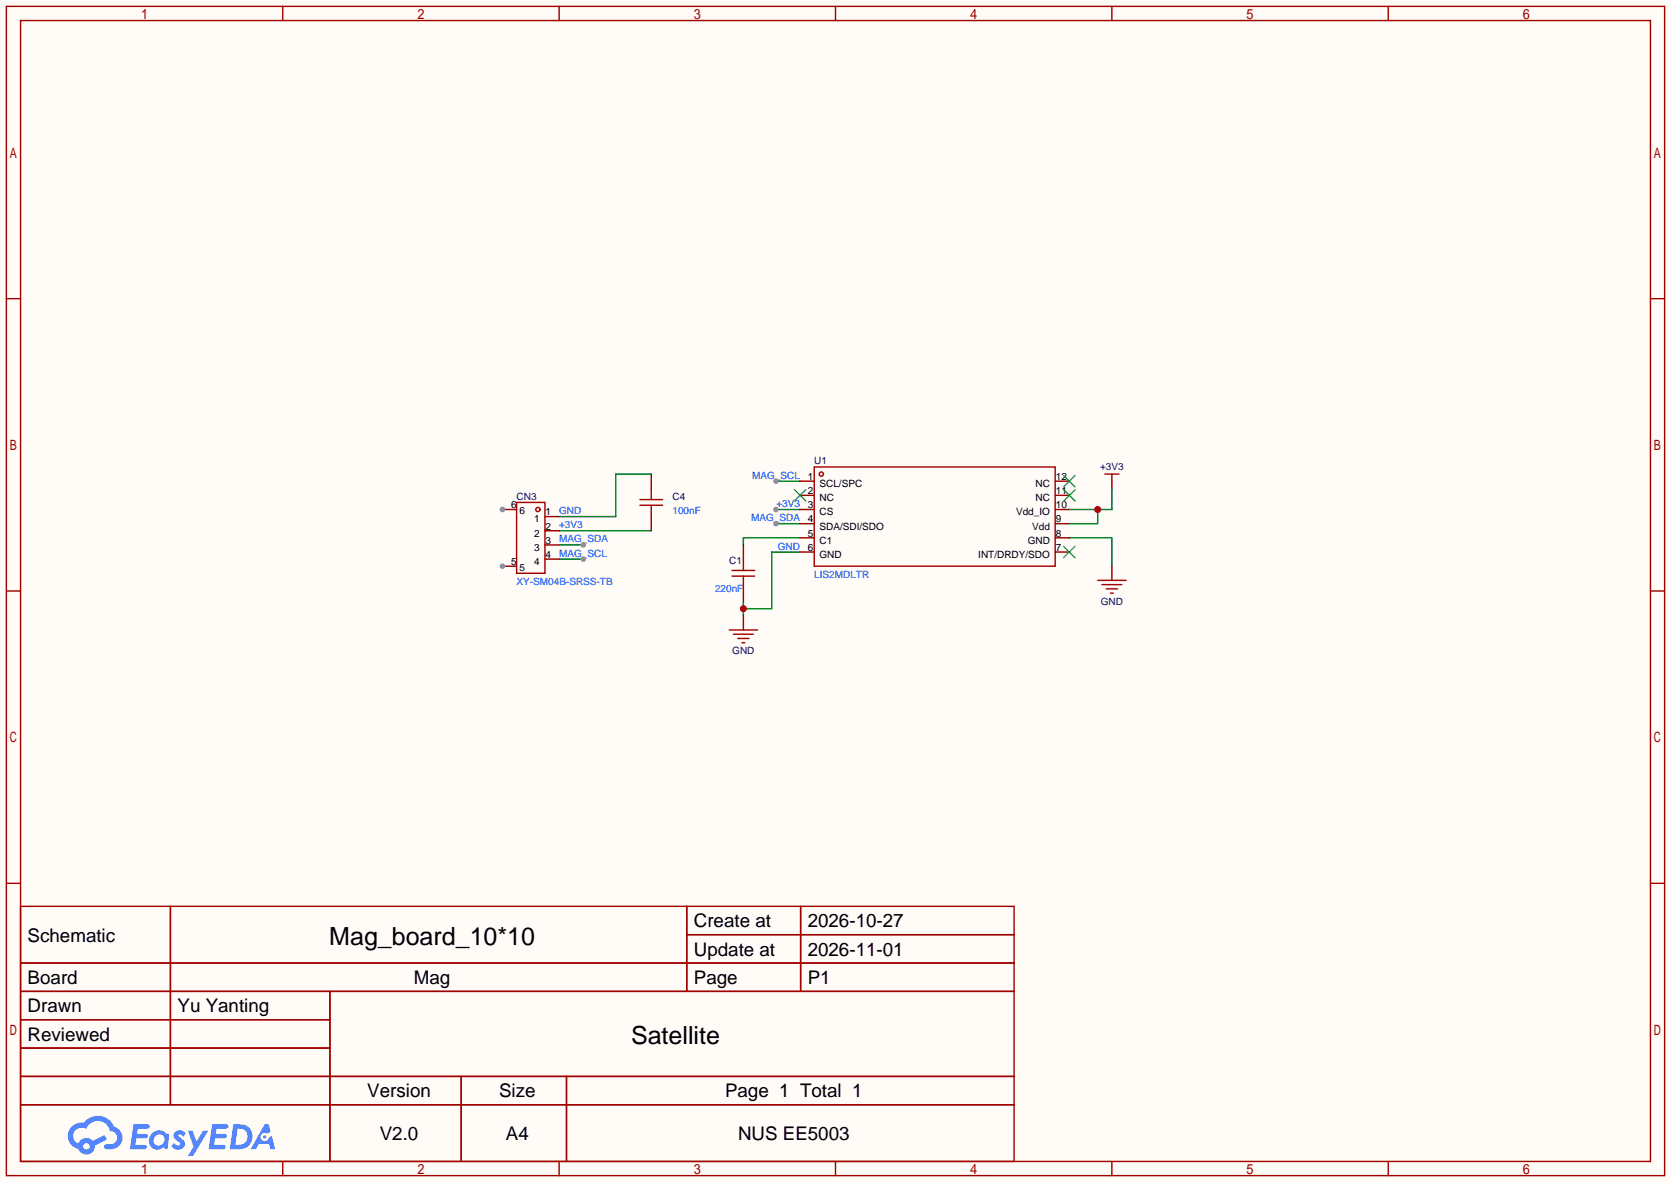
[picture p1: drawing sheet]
<svg xmlns="http://www.w3.org/2000/svg" width="299mm" height="212mm" viewBox="0 0 299 212" stroke-linecap="round" stroke-linejoin="round" font-family="sans-serif">
<path d="M0 0h299.5v211.8h-299.5z" fill="#fffcf7"/>
<g fill="none" stroke="#a10000" stroke-width=".25">
<path d="M1.1 1.1h297.2v209.6h-297.2zM3.7 3.7h292.1v204.5h-292.1zM50.7 1.1v2.6M100.2 1.1v2.6M149.7 1.1v2.6M199.3 1.1v2.6M248.8 1.1v2.6M1.1 53.5h2.6M295.8 53.5h2.5M1.1 105.9h2.6M295.8 105.9h2.5M1.1 158.3h2.6"/>
<path d="M295.8 158.3h2.5M3.7 162.4h178v45.8h-178zM3.7 172.6h178M3.7 177.7h178M30.5 162.4v35.6M59.1 177.7v30.5M123.1 162.4v15.3M123.1 167.5h58.6M143.5 162.4v15.3M3.7 182.8h55.4M3.7 192.9h178M3.7 187.8h55.4"/>
<path d="M3.7 198h178M82.7 192.9v15.3M101.5 192.9v15.3M50.7 208.2v2.5M100.2 208.2v2.5M149.7 208.2v2.5M199.3 208.2v2.5M248.8 208.2v2.5"/>
</g>
<g fill="#5487ff">
<path d="M31.4 202.8a1.3 1.3 0 0 1 1.9 .3l-.4 .6a.54 .54 0 0 0-1-.2l.2 .2a1.58 1.58 0 0 1 1 1.6 1.43 1.43 0 0 1-2.4 .1l.5-.6a.64 .64 0 0 0 .5 .5 .64 .64 0 0 0 .6-.3l-.1-.2a1.6 1.6 0 0 1-1.1-1.6z"/>
<path d="M33.7 202.7h.8l.7 1.9 1.2-1.9h.9l-2.7 4.5h-.9l1-1.7z"/>
<path d="M23.9 201.5h1.7a1.31 1.31 0 0 1 1.2 .2 .4 .4 0 0 1-.4 .6h-1.7l-.1 .9h1.6a.4 .4 0 0 1 .3 .4 .4 .4 0 0 1-.4 .4h-1.7l-.1 1.2h.8a1.23 1.23 0 0 1 1.2 .2 .39 .39 0 0 1-.4 .6h-2.6z"/>
<path d="M38 201.5h1.7a1.32 1.32 0 0 1 1.2 .2 .39 .39 0 0 1-.3 .6h-1.8l-.1 .9h1.6a.4 .4 0 0 1 .4 .4 .4 .4 0 0 1-.5 .4h-1.6l-.2 1.2h.8a1.23 1.23 0 0 1 1.2 .2 .39 .39 0 0 1-.4 .6h-2.6z"/>
<path d="M47.4 201.5h.8l.3 1.3-.6 .4a.75 .75 0 0 0-1.1 .3 .75 .75 0 0 0 .4 1 .75 .75 0 0 0 1-.6l.5-.3 .6 2.4h-.8l-.3-1h-1.8l-.5 1h-1z"/>
<path d="M41.8 201.5l-.6 4.5h1.4a2.27 2.27 0 0 0 2.7-2.3 2.27 2.27 0 0 0-2.7-2.2zM42.6 202.3a1.5 1.5 0 0 1 1.8 1.5 1.5 1.5 0 0 1-1.9 1.4h-.3z"/>
<path d="M27.2 203.1a1.62 1.62 0 0 0-.4 2.1 1.62 1.62 0 0 0 2.1 .7l.3-.3 .4 .3 .4 .1 .3-2.5-.1-.3h-.5a1.58 1.58 0 0 0-2.5-.1zM27.8 203.6a.98 .98 0 0 1 1.6 .2 .98 .98 0 0 1-.6 1.5 .94 .94 0 0 1-1.2-.4 .94 .94 0 0 1 .2-1.3z"/>
<path d="M12.9 201.9a2.37 2.37 0 0 0 1.1 4 1.54 1.54 0 0 0 1.8 1 1.54 1.54 0 0 0 1.2-1.6l2.2-1.1-.5-.8-2.1 1.1a1.57 1.57 0 0 0-2.6 .4 1.5 1.5 0 0 1-.7-2.1 1.5 1.5 0 0 1 2.2-.5 2.23 2.23 0 0 1 2.3-1.4 2.23 2.23 0 0 1 1.9 1.8 1.16 1.16 0 0 1 1.3 1.1 1.16 1.16 0 0 1-1.1 1.3h-.7a.47 .47 0 0 0-.6 .3 .47 .47 0 0 0 .5 .6 2.23 2.23 0 0 0 2.2-.7 2.23 2.23 0 0 0 .5-2.3 2.16 2.16 0 0 0-1.3-1.1 3.2 3.2 0 0 0-5.5-.7l-1.1 .1zM14.9 205.4a.6 .6 0 0 1 1.2 0 .6 .6 0 0 1-1.2 0z"/>
<circle cx="47.4" cy="203.8" r=".28"/>
</g>
<path d="M139.1 86.2h4.3" fill="none" stroke="#008700" stroke-width=".25"/>
<circle cx="139.1" cy="86.2" r=".51" fill="#999"/>
<path d="M139.1 91.3h4.3" fill="none" stroke="#008700" stroke-width=".25"/>
<circle cx="139.1" cy="91.3" r=".51" fill="#999"/>
<path d="M139.1 93.9h4.3" fill="none" stroke="#008700" stroke-width=".25"/>
<circle cx="139.1" cy="93.9" r=".51" fill="#999"/>
<path d="M143.4 96.4h-10.2v1.3M143.4 98.9h-5.1v10.2h-5.1M133.2 107.8v2.6" fill="none" stroke="#008700" stroke-width=".25"/>
<circle cx="133.2" cy="109.1" r=".63" fill="#c00"/>
<path d="M100.2 95.1h16.5M100.2 97.7h4.3M191.6 96.4h7.7v5.1" fill="none" stroke="#008700" stroke-width=".25"/>
<g fill="none" stroke="#a10000" stroke-width=".25">
<path d="M145.9 83.7h43.2v17.8h-43.2z"/>
<circle cx="147.2" cy="85" r=".38"/>
</g>
<path d="M143.4 86.2h2.5M143.4 88.8h2.5M143.4 91.3h2.5M143.4 93.9h2.5M143.4 96.4h2.5M143.4 98.9h2.5M189.1 86.2h2.5M189.1 88.8h2.5M189.1 91.3h2.5M189.1 93.9h2.5M189.1 96.4h2.5M189.1 98.9h2.5" fill="none" stroke="#870000" stroke-width=".25"/>
<path d="M142.4 87.8l2 2M144.4 87.8l-2 2M190.6 97.9l2.1 2M190.6 87.8l2.1 2M190.6 85.2l2.1 2M192.7 97.9l-2.1 2M192.7 87.8l-2.1 2M192.7 85.2l-2.1 2" fill="none" stroke="#3c3" stroke-width=".25"/>
<circle cx="104.5" cy="97.7" r=".51" fill="#999"/>
<path d="M100.2 100.2h4.3" fill="none" stroke="#008700" stroke-width=".25"/>
<circle cx="104.5" cy="100.2" r=".51" fill="#999"/>
<g fill="none" stroke="#a10000" stroke-width=".25">
<path d="M92.6 90h5.1v12.7h-5.1zM114.7 89.5h4M114.7 90.6h4M116.7 87.5v2M116.7 90.6v2M131.2 103.3h4.1M131.2 102.2h4.1M133.2 100.2v2M133.2 103.3v2"/>
<circle cx="96.4" cy="91.3" r=".38"/>
</g>
<path d="M97.7 92.6h2.5M97.7 95.1h2.5M97.7 97.7h2.5M116.7 85v2.5M116.7 92.6v2.5M133.2 97.7v2.5M90 101.5h2.6M97.7 100.2h2.5M133.2 105.3v2.5" fill="none" stroke="#870000" stroke-width=".25"/>
<circle cx="90" cy="101.5" r=".51" fill="#999"/>
<path d="M90 91.3h2.6" fill="none" stroke="#870000" stroke-width=".25"/>
<circle cx="90" cy="91.3" r=".51" fill="#999"/>
<path d="M199.3 86.2v1.3M133.2 110.4v2.5" fill="none" stroke="#870000" stroke-width=".25"/>
<path d="M198 85h2.5M199.3 85v1.2M130.7 112.9h5.1M131.4 113.7h3.6M132.2 114.4h2M133 115.2h.5" fill="none" stroke="#a10000" stroke-width=".25"/>
<path d="M116.7 85h-6.3v7.6h-10.2M196.7 91.3v2.6h-5.1M199.3 87.5v3.8h-7.7" fill="none" stroke="#008700" stroke-width=".25"/>
<circle cx="196.7" cy="91.3" r=".63" fill="#c00"/>
<path d="M199.3 101.5v2.5" fill="none" stroke="#870000" stroke-width=".25"/>
<path d="M196.7 104h5.1M197.5 104.8h3.5M198.2 105.5h2.1M199 106.3h.5" fill="none" stroke="#a10000" stroke-width=".25"/>
<g font-size="4.5">
<text x="59" y="169.3">Mag_board_10*10</text>
<text x="113.1" y="187.1">Satellite</text>
</g>
<g font-size="3.4">
<text x="124.4" y="166.2">Create at</text>
<text x="144.8" y="166.2">2026-10-27</text>
<text x="5" y="168.7">Schematic</text>
<text x="124.4" y="171.3">Update at</text>
<text x="144.8" y="171.3">2026-11-01</text>
<text x="5" y="176.4">Board</text>
<text x="74.2" y="176.4">Mag</text>
<text x="124.4" y="176.4">Page</text>
<text x="144.8" y="176.4">P1</text>
<text x="5" y="181.4">Drawn</text>
<text x="31.8" y="181.4">Yu Yanting</text>
<text x="5" y="186.5">Reviewed</text>
<text x="65.8" y="196.7">Version</text>
<text x="89.5" y="196.7">Size</text>
<text x="129.9" y="196.7">Page 1 Total 1</text>
<text x="68.1" y="204.3">V2.0</text>
<text x="90.7" y="204.3">A4</text>
<text x="132.3" y="204.3">NUS EE5003</text>
</g>
<g font-size="1.8" fill="#000080">
<text x="145.9" y="83.2">U1</text>
<text x="92.6" y="89.6">CN3</text>
<text x="120.5" y="89.6">C4</text>
<text x="197.1" y="84.3">+3V3</text>
<text x="130.7" y="101">C1</text>
<text x="197.3" y="108.4">GND</text>
<text x="131.2" y="117.3">GND</text>
</g>
<g font-size="1.8" fill="#00f">
<text x="134.8" y="85.8">MAG_SCL</text>
<text x="100.2" y="94.7">+3V3</text>
<text x="100.2" y="92.1">GND</text>
<text x="120.5" y="92.1">100nF</text>
<text x="134.6" y="93.4">MAG_SDA</text>
<text x="139.1" y="90.9">+3V3</text>
<text x="100.2" y="97.2">MAG_SDA</text>
<text x="100.2" y="99.8">MAG_SCL</text>
<text x="139.4" y="98.5">GND</text>
<text x="92.6" y="104.8">XY-SM04B-SRSS-TB</text>
<text x="128.1" y="106.1">220nF</text>
<text x="145.9" y="103.6">LIS2MDLTR</text>
</g>
<g font-size="1.8">
<text x="144.8" y="86">1</text>
<text x="144.8" y="88.6">2</text>
<text x="146.9" y="87.3">SCL/SPC</text>
<text x="146.9" y="89.8">NC</text>
<text x="185.6" y="89.8">NC</text>
<text x="185.6" y="87.3">NC</text>
<text x="189.2" y="88.6">11</text>
<text x="189.2" y="86">12</text>
<text x="91.6" y="91.1">6</text>
<text x="93.1" y="92.1">6</text>
<text x="95.7" y="93.6">1</text>
<text x="97.8" y="92.4">1</text>
<text x="97.8" y="94.9">2</text>
<text x="144.8" y="91.1">3</text>
<text x="144.8" y="93.6">4</text>
<text x="146.9" y="92.4">CS</text>
<text x="146.9" y="94.9">SDA/SDI/SDO</text>
<text x="182.1" y="92.4">Vdd_IO</text>
<text x="185" y="94.9">Vdd</text>
<text x="189.2" y="93.6">9</text>
<text x="189.2" y="91.1">10</text>
<text x="91.6" y="101.3">5</text>
<text x="95.7" y="96.2">2</text>
<text x="95.7" y="98.7">3</text>
<text x="95.7" y="101.3">4</text>
<text x="97.8" y="97.4">3</text>
<text x="97.8" y="100">4</text>
<text x="144.8" y="96.2">5</text>
<text x="144.8" y="98.7">6</text>
<text x="146.9" y="97.4">C1</text>
<text x="146.9" y="100">GND</text>
<text x="175.3" y="100">INT/DRDY/SDO</text>
<text x="184.2" y="97.4">GND</text>
<text x="189.2" y="98.7">7</text>
<text x="189.2" y="96.2">8</text>
<text x="93.1" y="102.3">5</text>
</g>
</svg>
